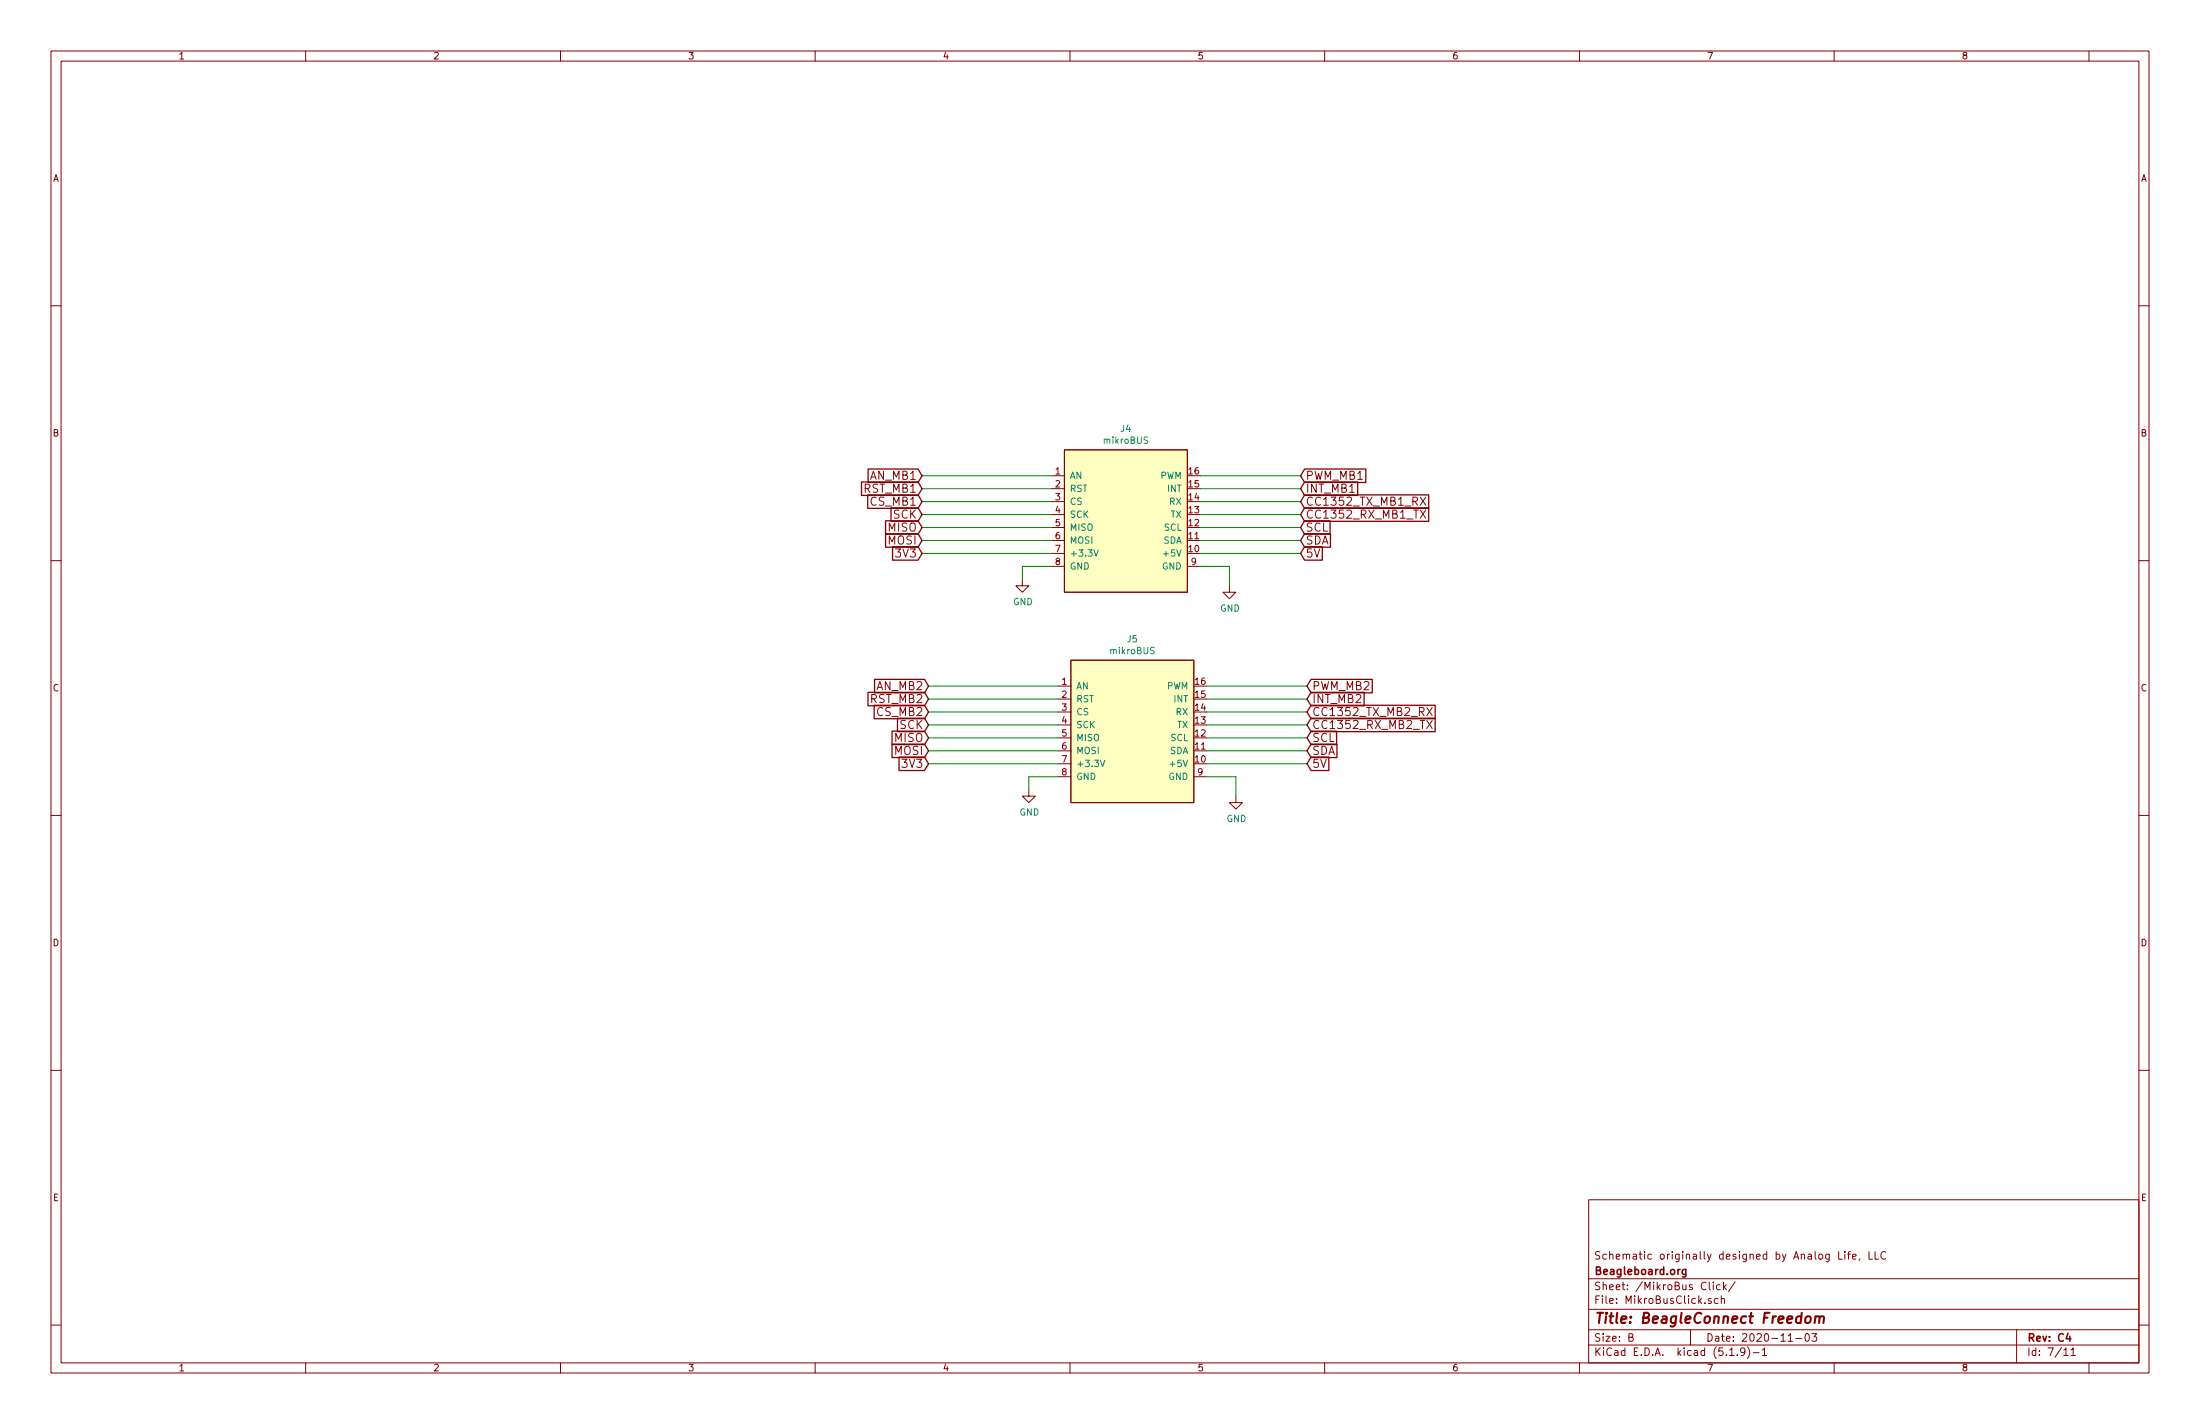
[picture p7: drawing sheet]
EESchema Schematic File Version 4
EELAYER 30 0
EELAYER END
$Descr B 17000 11000
encoding utf-8
Sheet 7 11
Title "BeagleConnect Freedom"
Date "2020-11-03"
Rev "C4"
Comp "Beagleboard.org"
Comment1 "Schematic originally designed by Analog Life, LLC"
Comment2 ""
Comment3 ""
Comment4 ""
$EndDescr
Wire Wire Line
	8125 4375 7900 4375
Wire Wire Line
	7900 4375 7900 4475
$Comp
L power:GND #PWR031
U 1 1
P 7900 4475
F 0 "#PWR031" H 7900 4225 50  0001 C CNN
F 1 "GND" H 7905 4302 50  0000 C CNN
F 2 "" H 7900 4475 50  0001 C CNN
F 3 "" H 7900 4475 50  0001 C CNN
	1    7900 4475
	1    0    0    -1  
$EndComp
Wire Wire Line
	9275 4275 10050 4275
$Comp
L power:GND #PWR033
U 1 1
P 9500 4525
F 0 "#PWR033" H 9500 4275 50  0001 C CNN
F 1 "GND" H 9505 4352 50  0000 C CNN
F 2 "" H 9500 4525 50  0001 C CNN
F 3 "" H 9500 4525 50  0001 C CNN
	1    9500 4525
	1    0    0    -1  
$EndComp
Wire Wire Line
	9500 4375 9275 4375
Wire Wire Line
	9500 4375 9500 4525
Wire Wire Line
	10050 3675 9275 3675
Wire Wire Line
	10050 3775 9275 3775
Wire Wire Line
	9275 3875 10050 3875
Wire Wire Line
	10050 3975 9275 3975
Wire Wire Line
	9275 4075 10050 4075
Wire Wire Line
	10050 4175 9275 4175
$Comp
L LeashPCB:mikroBUS-LeashPCB J?
U 1 1
P 8725 5650
AR Path="/5E8910E4" Ref="J?"  Part="1" 
AR Path="/5D066680/5E8910E4" Ref="J5"  Part="1" 
F 0 "J5" H 8750 6365 50  0000 C CNN
F 1 "mikroBUS" H 8750 6274 50  0000 C CNN
F 2 "leash:MikroBus-SMD" H 8525 5850 50  0001 C CNN
F 3 "" H 8525 5850 50  0001 C CNN
F 4 "0.10" H 8725 5650 50  0001 C CNN "Standard Price"
F 5 "N/A" H 8725 5650 50  0001 C CNN "Description"
F 6 "https://SZconnect.com" H 8725 5650 50  0001 C CNN "Link1"
F 7 "ST-FH-254-0144-B" H 8725 5650 50  0001 C CNN "MPN1"
F 8 "Sinotop Electronics Ltd" H 8725 5650 50  0001 C CNN "Vendor1"
F 9 "CONN HDR 8POS 0.1 TIN SMD" H 8725 5650 50  0001 C CNN "Short Description"
F 10 "https://www.digikey.com/product-detail/en/sullins-connector-solutions/NPPC081KFXC-RC/S5639-ND/776098" H 8725 5650 50  0001 C CNN "Link2"
F 11 "ST-FH-254" H 8725 5650 50  0001 C CNN "MPN2"
F 12 "Need to buy in pairs!" H 8725 5650 50  0001 C CNN "Value modifier"
F 13 "Seeed Studio" H 8725 5650 50  0001 C CNN "Vendor2"
F 14 "SMD Black Female Header;1*8P-2.54-7.1mm（右前左后）" H 8725 5650 50  0001 C CNN "Seeed Description"
F 15 "320030864" H 8725 5650 50  0001 C CNN "Seeed PN"
	1    8725 5650
	1    0    0    -1  
$EndComp
Wire Wire Line
	8175 6000 7950 6000
Wire Wire Line
	7950 6000 7950 6100
$Comp
L power:GND #PWR032
U 1 1
P 7950 6100
F 0 "#PWR032" H 7950 5850 50  0001 C CNN
F 1 "GND" H 7955 5927 50  0000 C CNN
F 2 "" H 7950 6100 50  0001 C CNN
F 3 "" H 7950 6100 50  0001 C CNN
	1    7950 6100
	1    0    0    -1  
$EndComp
$Comp
L power:GND #PWR034
U 1 1
P 9550 6150
F 0 "#PWR034" H 9550 5900 50  0001 C CNN
F 1 "GND" H 9555 5977 50  0000 C CNN
F 2 "" H 9550 6150 50  0001 C CNN
F 3 "" H 9550 6150 50  0001 C CNN
	1    9550 6150
	1    0    0    -1  
$EndComp
Wire Wire Line
	9550 6000 9325 6000
Wire Wire Line
	9550 6000 9550 6150
Text GLabel 7125 3675 0    63   Input ~ 0
AN_MB1
Text GLabel 7125 3775 0    63   Input ~ 0
RST_MB1
Text GLabel 7125 3875 0    63   Input ~ 0
CS_MB1
Wire Wire Line
	7125 3675 8125 3675
Wire Wire Line
	7125 3775 8125 3775
Wire Wire Line
	7125 3875 8125 3875
Text GLabel 7125 3975 0    63   Input ~ 0
SCK
Text GLabel 7125 4075 0    63   Input ~ 0
MISO
Text GLabel 7125 4175 0    63   Input ~ 0
MOSI
Text GLabel 7125 4275 0    63   Input ~ 0
3V3
Wire Wire Line
	7125 3975 8125 3975
Wire Wire Line
	8125 4075 7125 4075
Wire Wire Line
	7125 4175 8125 4175
Wire Wire Line
	8125 4275 7125 4275
Text GLabel 10050 3675 2    63   Input ~ 0
PWM_MB1
Text GLabel 10050 3775 2    63   Input ~ 0
INT_MB1
Text GLabel 10050 3875 2    63   Input ~ 0
CC1352_TX_MB1_RX
Text GLabel 10050 3975 2    63   Input ~ 0
CC1352_RX_MB1_TX
Text GLabel 10050 4075 2    63   Input ~ 0
SCL
Text GLabel 10050 4175 2    63   Input ~ 0
SDA
Text GLabel 10050 4275 2    63   Input ~ 0
5V
Wire Wire Line
	9325 5900 10100 5900
Wire Wire Line
	10100 5300 9325 5300
Wire Wire Line
	10100 5400 9325 5400
Wire Wire Line
	9325 5500 10100 5500
Wire Wire Line
	10100 5600 9325 5600
Wire Wire Line
	9325 5700 10100 5700
Wire Wire Line
	10100 5800 9325 5800
Text GLabel 10100 5300 2    63   Input ~ 0
PWM_MB2
Text GLabel 10100 5400 2    63   Input ~ 0
INT_MB2
Text GLabel 10100 5500 2    63   Input ~ 0
CC1352_TX_MB2_RX
Text GLabel 10100 5600 2    63   Input ~ 0
CC1352_RX_MB2_TX
Text GLabel 10100 5700 2    63   Input ~ 0
SCL
Text GLabel 10100 5800 2    63   Input ~ 0
SDA
Text GLabel 10100 5900 2    63   Input ~ 0
5V
Text GLabel 7175 5300 0    63   Input ~ 0
AN_MB2
Text GLabel 7175 5400 0    63   Input ~ 0
RST_MB2
Text GLabel 7175 5500 0    63   Input ~ 0
CS_MB2
Wire Wire Line
	7175 5300 8175 5300
Wire Wire Line
	7175 5400 8175 5400
Wire Wire Line
	7175 5500 8175 5500
Text GLabel 7175 5600 0    63   Input ~ 0
SCK
Text GLabel 7175 5700 0    63   Input ~ 0
MISO
Text GLabel 7175 5800 0    63   Input ~ 0
MOSI
Text GLabel 7175 5900 0    63   Input ~ 0
3V3
Wire Wire Line
	7175 5600 8175 5600
Wire Wire Line
	8175 5700 7175 5700
Wire Wire Line
	7175 5800 8175 5800
Wire Wire Line
	8175 5900 7175 5900
$Comp
L LeashPCB:mikroBUS-LeashPCB J?
U 1 1
P 8675 4025
AR Path="/5D092D9C" Ref="J?"  Part="1" 
AR Path="/5D066680/5D092D9C" Ref="J4"  Part="1" 
F 0 "J4" H 8700 4740 50  0000 C CNN
F 1 "mikroBUS" H 8700 4649 50  0000 C CNN
F 2 "leash:MikroBus-SMD" H 8475 4225 50  0001 C CNN
F 3 "" H 8475 4225 50  0001 C CNN
F 4 "0.10" H 8675 4025 50  0001 C CNN "Standard Price"
F 5 "Order 2 of these connectors! Right tight top" H 8675 4025 50  0001 C CNN "Description"
F 6 "https://SZconnect.com" H 8675 4025 50  0001 C CNN "Link1"
F 7 "ST-FH-254-0144-B" H 8675 4025 50  0001 C CNN "MPN1"
F 8 "Sinotop Electronics Ltd" H 8675 4025 50  0001 C CNN "Vendor1"
F 9 "CONN HDR 8POS 0.1 TIN SMD" H 8675 4025 50  0001 C CNN "Short Description"
F 10 "https://www.digikey.com/product-detail/en/sullins-connector-solutions/NPPC081KFXC-RC/S5639-ND/776098" H 8675 4025 50  0001 C CNN "Link2"
F 11 "ST-FH-254" H 8675 4025 50  0001 C CNN "MPN2"
F 12 "Need to buy in pairs!" H 8675 4025 50  0001 C CNN "Value modifier"
F 13 "Seeed Studio" H 8675 4025 50  0001 C CNN "Vendor2"
F 14 "SMD Black Female Header;1*8P-2.54-7.1mm（右前左后）" H 8675 4025 50  0001 C CNN "Seeed Description"
F 15 "320030864" H 8675 4025 50  0001 C CNN "Seeed PN"
	1    8675 4025
	1    0    0    -1  
$EndComp
$EndSCHEMATC
